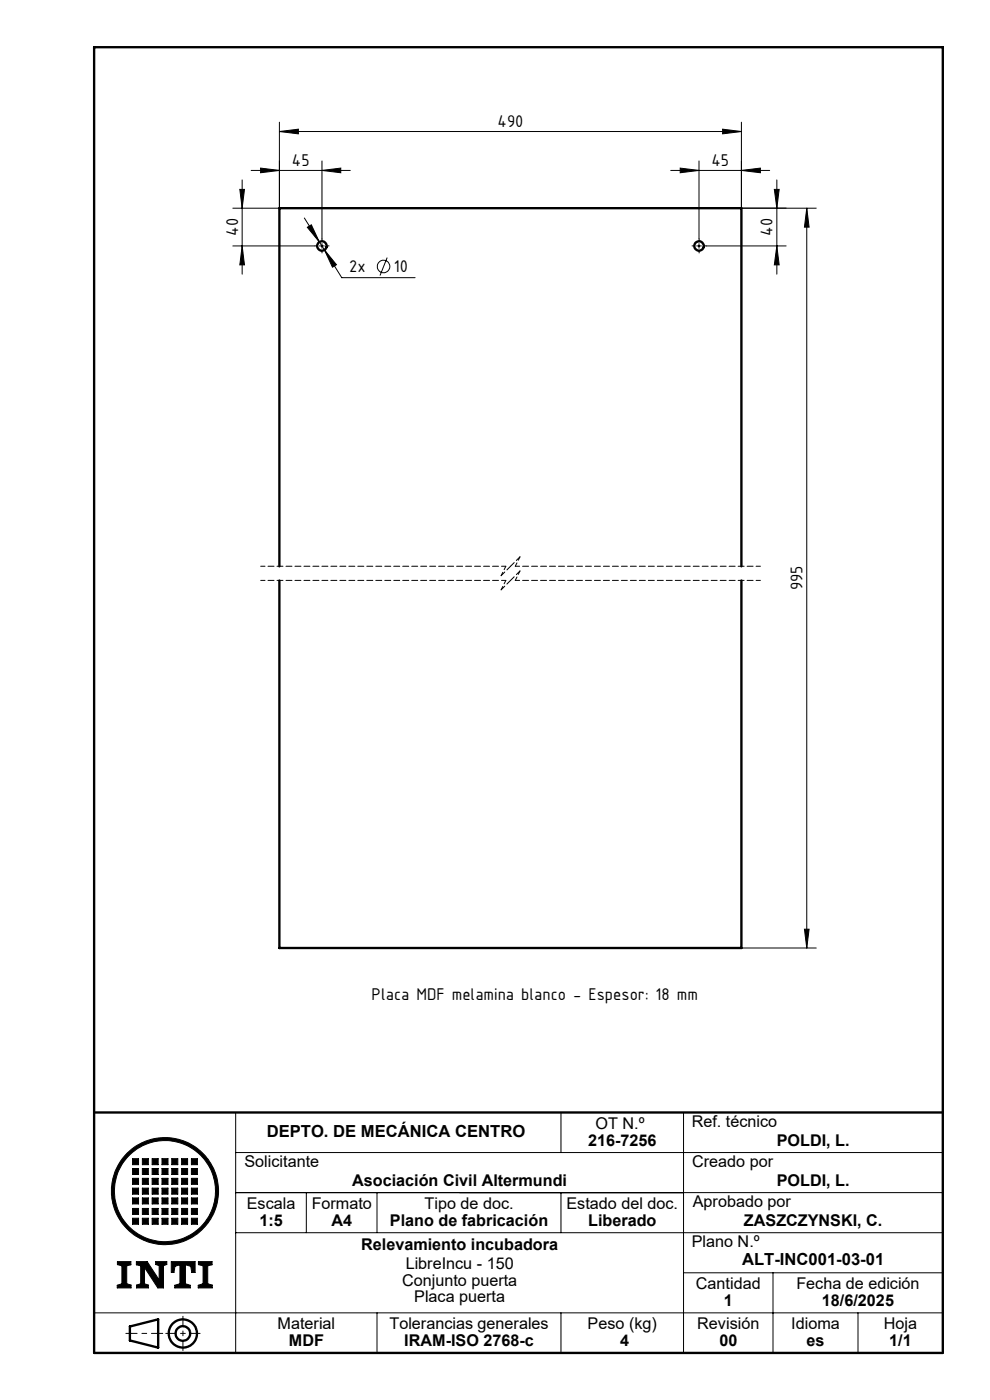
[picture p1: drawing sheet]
<svg xmlns="http://www.w3.org/2000/svg" width="210mm" height="297mm" viewBox="0 0 210 297" stroke-linecap="round" stroke-linejoin="round" font-family="sans-serif">
<g fill="none" stroke="#000" stroke-width=".21">
<path d="M51.4 38.2v20M53.3 36.2h21M55.3 35.7l4 .5-4 .5zM59.3 27.9l4-.5v1zM59.3 25.9v18.3h-9.9M59.3 27.9h98M68.3 36.2l4-.5v1zM68.3 34.1v16.6M142.3 36.2h21M144.3 35.7l4 .5-4 .5zM148.3 34.1v16.6M153.3 27.4l4 .5-4 .5z"/>
<path d="M157.3 36.2l4-.5v1zM157.3 25.9v18.3h15.8M164.8 38.2v20M49.4 52.2h17.4M50.9 40.2h1l-.5 4zM51.4 52.2l.5 4h-1zM64.6 46.2l3.1 5.1M65.2 48.2l.8-.5 1.7 3.6zM67.7 51.3l1.1 1.7M67.8 52.2h1M68.3 51.7v1M68.8 53l2.6 3.2-.9 .5z"/>
<path d="M68.8 53l3.7 5.9h15.6M82.1 54.6l-1.5 3.9M147.8 52.2h1M148.3 51.7v1M149.8 52.2h17M164.3 40.2h1l-.5 4zM164.8 52.2l.5 4h-1zM171.1 44.2v156.9M171.1 44.2l.5 4h-1zM170.6 197.1h1l-.5 4zM157.3 201.1h15.8M20 236v51"/>
<path d="M50 236v51M119 236v8.5M149.2 236h-4.2v51M28.1 245.8h1.3v1.3h-1.3zM28.1 247.9h1.3v1.3h-1.3zM28.1 250h1.3v1.2h-1.3zM28.1 252.1h1.3v1.2h-1.3zM28.1 254.1h1.3v1.3h-1.3zM28.1 256.4h1.3v1.2h-1.3zM28.1 258.4h1.3v1.3h-1.3zM30.2 245.8h1.3v1.3h-1.3zM30.2 247.9h1.3v1.3h-1.3z"/>
<path d="M30.2 250h1.3v1.2h-1.3zM30.2 252.1h1.3v1.2h-1.3zM30.2 254.1h1.3v1.3h-1.3zM30.2 256.4h1.3v1.2h-1.3zM30.2 258.4h1.3v1.3h-1.3zM32.3 245.8h1.2v1.3h-1.2zM32.3 247.9h1.2v1.3h-1.2zM32.3 250h1.2v1.2h-1.2zM32.3 252.1h1.2v1.2h-1.2zM32.3 254.1h1.2v1.3h-1.2zM32.3 256.4h1.2v1.2h-1.2zM32.3 258.4h1.2v1.3h-1.2z"/>
<path d="M34.4 245.8h1.2v1.3h-1.2zM34.4 247.9h1.2v1.3h-1.2zM34.4 250h1.2v1.2h-1.2zM34.4 252.1h1.2v1.2h-1.2zM34.4 254.1h1.2v1.3h-1.2zM34.4 256.4h1.2v1.2h-1.2zM34.4 258.4h1.2v1.3h-1.2zM36.4 245.8h1.3v1.3h-1.3zM36.4 247.9h1.3v1.3h-1.3zM36.4 250h1.3v1.2h-1.3zM36.4 252.1h1.3v1.2h-1.3zM36.4 254.1h1.3v1.3h-1.3z"/>
<path d="M36.4 256.4h1.3v1.2h-1.3zM36.4 258.4h1.3v1.3h-1.3zM38.5 245.8h1.3v1.3h-1.3zM38.5 247.9h1.3v1.3h-1.3zM38.5 250h1.3v1.2h-1.3zM38.5 252.1h1.3v1.2h-1.3zM38.5 254.1h1.3v1.3h-1.3zM38.5 256.4h1.3v1.2h-1.3zM38.5 258.4h1.3v1.3h-1.3zM40.6 245.8h1.3v1.3h-1.3zM40.6 247.9h1.3v1.3h-1.3zM40.6 250h1.3v1.2h-1.3z"/>
<path d="M40.6 252.1h1.3v1.2h-1.3zM40.6 254.1h1.3v1.3h-1.3zM40.6 256.4h1.3v1.2h-1.3zM40.6 258.4h1.3v1.3h-1.3zM50 253h150M50 244.5h150M65 253v8.5M80 253v8.5M119 253v8.5M20 278.5h180M24.9 267.6h2.9v.7l-.9 .2v3.8l.9 .3v.6h-2.9v-.5l1-.4v-3.8l-1-.2zM28.9 267.6h2.3l2.6 3.9v-3l-.8-.3v-.6h2.4v.6l-.7 .3v4.7h-1.2l-2.8-4.3v3.4l.8 .3v.6h-2.5v-.6l.8-.3v-3.8l-.9-.2z"/>
<path d="M36.3 267.6h5.1v2.3h-.7l-.2-1.3-1.2-.3v4l1.1 .4v.5h-3.3v-.5l1.1-.4v-4l-1.1 .3-.2 1.3h-.6zM42.1 267.6h2.9v.7l-.9 .2v3.8l.9 .3v.6h-2.9v-.5l1-.4v-3.8l-1-.2zM50 261.5h150M80 278.5v8.5M119 278.5v8.5M145 270h55M164 270v17M182 278.5v8.5"/>
<circle cx="81.4" cy="56.5" r="1.33"/>
<circle cx="35" cy="252.7" r="11.4"/>
<circle cx="35" cy="252.7" r="10.7"/>
</g>
<g fill="none" stroke="#000" stroke-width=".5">
<path d="M20 10h180v277h-180zM59.3 120.2v-76h98v76M59.3 123.2v77.9h98v-77.9M20 236h180M27.6 281.4l5.9-1.5v6l-5.9-1.5z"/>
<circle cx="68.3" cy="52.2" r="1"/>
<circle cx="148.3" cy="52.2" r="1.01"/>
<circle cx="38.8" cy="282.9" r="3"/>
<circle cx="38.8" cy="282.9" r="1.55"/>
</g>
<path d="M26.7 282.9h7.8" fill="none" stroke="#000" stroke-width=".21" stroke-dasharray="6.1 1 1 1" stroke-dashoffset="3.7"/>
<path d="M38.8 279.2v7.3M35.2 282.9h7.2" fill="none" stroke="#000" stroke-width=".21" stroke-dasharray="6.1 1 1 1" stroke-dashoffset="4"/>
<g fill="#000">
<path d="M24.9 267.6v.7l1 .2v3.8l-1 .4v.5h2.9v-.6l-.9-.3v-3.8l.9-.2v-.7zM36.3 267.6v2.3h.6l.2-1.3 1.1-.3v4l-1.1 .4v.5h3.3v-.5l-1.1-.4v-4l1.2 .3 .2 1.3h.7v-2.3zM42.1 267.6v.7l1 .2v3.8l-1 .4v.5h2.9v-.6l-.9-.3v-3.8l.9-.2v-.7zM28.1 258.4v1.3h1.3v-1.3zM30.2 258.4v1.3h1.3v-1.3zM32.3 258.4v1.3h1.2v-1.3zM34.4 258.4v1.3h1.2v-1.3zM36.4 258.4v1.3h1.3v-1.3zM38.5 258.4v1.3h1.3v-1.3zM40.6 258.4v1.3h1.3v-1.3zM40.6 256.4v1.2h1.3v-1.2zM40.6 254.1v1.3h1.3v-1.3zM38.5 254.1v1.3h1.3v-1.3zM38.5 256.4v1.2h1.3v-1.2zM36.4 256.4v1.2h1.3v-1.2zM36.4 254.1v1.3h1.3v-1.3zM34.4 254.1v1.3h1.2v-1.3zM34.4 256.4v1.2h1.2v-1.2zM32.3 256.4v1.2h1.2v-1.2zM32.3 254.1v1.3h1.2v-1.3zM30.2 254.1v1.3h1.3v-1.3zM30.2 256.4v1.2h1.3v-1.2zM28.1 256.4v1.2h1.3v-1.2zM28.1 254.1v1.3h1.3v-1.3zM28.1 252.1v1.2h1.3v-1.2zM30.2 252.1v1.2h1.3v-1.2zM32.3 252.1v1.2h1.2v-1.2zM34.4 252.1v1.2h1.2v-1.2zM36.4 252.1v1.2h1.3v-1.2zM38.5 252.1v1.2h1.3v-1.2zM40.6 252.1v1.2h1.3v-1.2zM40.6 250v1.2h1.3v-1.2zM38.5 250v1.2h1.3v-1.2zM36.4 250v1.2h1.3v-1.2zM34.4 250v1.2h1.2v-1.2zM32.3 250v1.2h1.2v-1.2zM30.2 250v1.2h1.3v-1.2zM28.1 250v1.2h1.3v-1.2zM28.1 247.9v1.3h1.3v-1.3zM30.2 247.9v1.3h1.3v-1.3zM32.3 247.9v1.3h1.2v-1.3zM34.4 247.9v1.3h1.2v-1.3zM36.4 247.9v1.3h1.3v-1.3zM38.5 247.9v1.3h1.3v-1.3zM40.6 247.9v1.3h1.3v-1.3zM40.6 245.8v1.3h1.3v-1.3zM38.5 245.8v1.3h1.3v-1.3zM36.4 245.8v1.3h1.3v-1.3zM34.4 245.8v1.3h1.2v-1.3zM32.3 245.8v1.3h1.2v-1.3zM30.2 245.8v1.3h1.3v-1.3zM28.1 245.8v1.3h1.3v-1.3zM24.3 252.7a10.7 10.7 0 0 1 21.4 0 10.7 10.7 0 0 1-21.4 0zM23.6 252.7a11.4 11.4 0 0 0 22.8 0 11.4 11.4 0 0 0-22.8 0z" fill-rule="evenodd"/>
<path d="M28.9 267.6h2.3l2.6 3.9v-3l-.8-.3v-.6h2.4v.6l-.7 .3v4.7h-1.2l-2.8-4.3v3.4l.8 .3v.6h-2.5v-.6l.8-.3v-3.8l-.9-.2z" fill-rule="evenodd"/>
</g>
<path d="M67.3 52.2h-.5M68.3 51.2v-.5M68.3 53.2v.5M69.3 52.2h.5M147.3 52.2h-.5M148.3 51.2v-.5M148.3 53.2v.5M149.3 52.2h.5" fill="none" stroke="#000" stroke-width=".21" stroke-dasharray="15.2 1.3 1.3 1.3"/>
<path d="M107.3 123.1h-52M107.3 120.1h-52M161.3 123.1h-52M161.3 120.1h-52" fill="none" stroke="#000" stroke-width=".21" stroke-dasharray="1.3 .6" stroke-dashoffset=".4"/>
<path d="M106.3 125.1l1-2M106.3 122.1l1-2M109.3 123.1l1-2M109.3 120.1l1-2" fill="none" stroke="#000" stroke-width=".21" stroke-dasharray="1.3 .6" stroke-dashoffset=".5"/>
<path d="M110.3 118.1l-2 2M108.3 123.1l-2 2M108.3 120.1l-2 2M110.3 121.1l-2 2" fill="none" stroke="#000" stroke-width=".21" stroke-dasharray="1.3 .6" stroke-dashoffset=".2"/>
<g fill="#000">
<path d="M68.3 36.2l4-.5v1zM55.3 35.7l4 .5-4 .5z"/>
<path d="M144.3 35.7l4 .5-4 .5zM157.3 36.2l4-.5v1z"/>
<path d="M153.3 27.4l4 .5-4 .5zM59.3 27.9l4-.5v1z"/>
<path d="M51.4 52.2l.5 4h-1zM50.9 40.2h1l-.5 4zM164.8 52.2l.5 4h-1zM164.3 40.2h1l-.5 4z"/>
<path d="M65.2 48.2l2.5 3.1-1.7-3.6zM68.8 53l1.7 3.7 .9-.5z"/>
<path d="M170.6 197.1h1l-.5 4zM171.1 44.2l.5 4h-1z"/>
</g>
<g font-size="3.9">
<text x="105.6" y="27">490</text>
<text x="61.9" y="35.2">45</text>
<text x="150.9" y="35.2">45</text>
<text x="50.5" y="50" transform="rotate(-90 50.5 50)">40</text>
<text x="163.9" y="50" transform="rotate(-90 163.9 50)">40</text>
<text x="74.1" y="57.7">2x</text>
<text x="83.6" y="57.7">10</text>
<text x="170.3" y="125.3" transform="rotate(-90 170.3 125.3)">995</text>
<text x="78.8" y="212.1">Placa MDF melamina blanco - Espesor: 18 mm</text>
</g>
<g font-size="3.5">
<text x="56.6" y="241.2">DEPTO. DE MECÁNICA CENTRO</text>
<text x="157.4" y="268.5">ALT-INC001-03-01</text>
</g>
<g font-size="3.4">
<text x="126.3" y="239.5">OT N.º</text>
<text x="146.7" y="239.1">Ref. técnico</text>
<text x="124.8" y="243">216-7256</text>
<text x="164.8" y="243">POLDI, L.</text>
<text x="51.9" y="247.5">Solicitante</text>
<text x="74.7" y="251.6">Asociación Civil Altermundi</text>
<text x="146.8" y="247.5">Creado por</text>
<text x="164.8" y="251.6">POLDI, L.</text>
<text x="52.4" y="256.5">Escala</text>
<text x="66.1" y="256.5">Formato</text>
<text x="90" y="256.5">Tipo de doc.</text>
<text x="120.2" y="256.5">Estado del doc.</text>
<text x="147" y="256">Aprobado por</text>
<text x="55" y="260">1:5</text>
<text x="70.3" y="260">A4</text>
<text x="82.7" y="260">Plano de fabricación</text>
<text x="124.8" y="260">Liberado</text>
<text x="157.8" y="260">ZASZCZYNSKI, C.</text>
<text x="76.6" y="265.1">Relevamiento incubadora</text>
<text x="86.1" y="269.3">LibreIncu - 150</text>
<text x="146.7" y="264.5">Plano N.º</text>
<text x="85.3" y="272.8">Conjunto puerta</text>
<text x="147.6" y="273.5">Cantidad</text>
<text x="168.9" y="273.5">Fecha de edición</text>
<text x="58.9" y="282">Material</text>
<text x="82.6" y="282">Tolerancias generales</text>
<text x="87.9" y="276.3">Placa puerta</text>
<text x="124.6" y="282">Peso (kg)</text>
<text x="147.9" y="282">Revisión</text>
<text x="153.5" y="277">1</text>
<text x="167.8" y="282">Idioma</text>
<text x="174.4" y="277">18/6/2025</text>
<text x="187.5" y="282">Hoja</text>
<text x="61.3" y="285.5">MDF</text>
<text x="85.8" y="285.5">IRAM-ISO 2768-c</text>
<text x="131.5" y="285.5">4</text>
<text x="152.6" y="285.5">00</text>
<text x="171.1" y="285.5">es</text>
<text x="188.6" y="285.5">1/1</text>
</g>
</svg>
